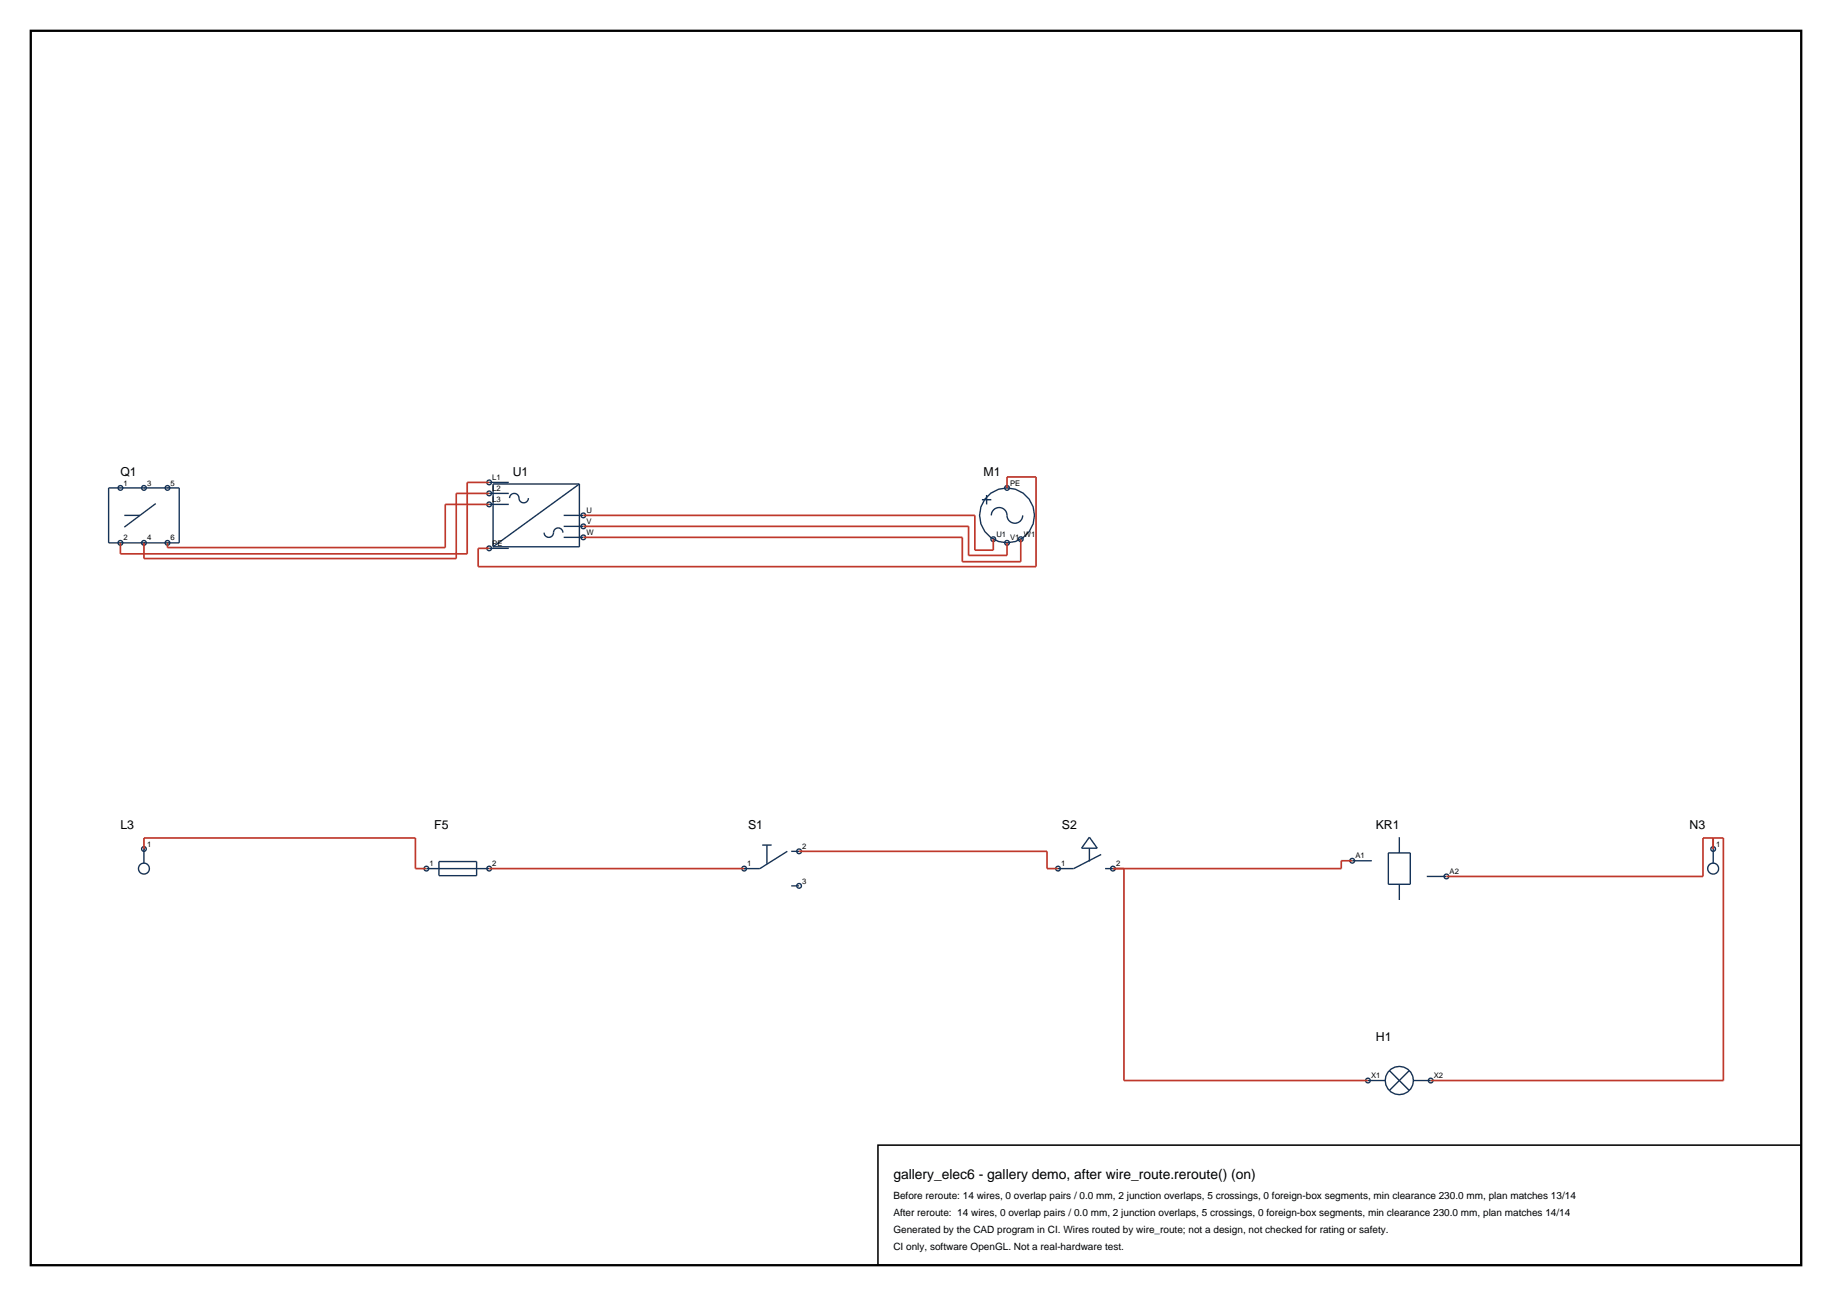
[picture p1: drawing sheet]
<svg xmlns="http://www.w3.org/2000/svg" width="420mm" height="297mm" viewBox="0 0 420 297" stroke-linecap="round" stroke-linejoin="round" font-family="sans-serif">
<path d="M7.1 7.1h405.8v282.8h-405.8z" fill="none" stroke="#000" stroke-width=".53"/>
<g fill="none" stroke="#143359" stroke-width=".32">
<path d="M24.9 111.8h16.2v12.6h-16.2zM28.5 118.1h3.6M35.7 115.4l-7.2 5.4M112.1 110.6h4.5M112.1 113.1h4.5M112.1 115.6h4.5M116.8 114.2a1.12 1.12 0 0 1 1.3-1.1 1.12 1.12 0 0 1 .9 1.4 1.08 1.08 0 0 0 1.2 .7 1.08 1.08 0 0 0 .9-1M129.2 118.1h4.5M132.8 110.9v14.4h-19.8M132.8 110.9h-19.8v14.4M132.8 110.9l-19.8 14.4M225.1 114.5h2.2"/>
<path d="M226.2 113.4v2.2M227.3 118.1a1.82 1.82 0 0 1 1.9-1.8 1.82 1.82 0 0 1 1.7 2.1 1.8 1.8 0 0 0 1.9 1.5 1.8 1.8 0 0 0 1.7-1.8M230.9 111.8h.1M112.1 125.7h4.5M124.7 122.1a1.12 1.12 0 0 0 1.3 1 1.12 1.12 0 0 0 .9-1.4 1.08 1.08 0 0 1 1.2-.7 1.08 1.08 0 0 1 1 1.1M129.2 120.6h4.5M129.2 123.1h4.5M230.9 124.4h.1M33 194.6v3.2M97.8 199.1h14.3M100.6 197.4h8.7v3.3h-8.7zM174.7 193.7h2.2"/>
<path d="M175.8 193.7v4.3M180.5 195.1l-6.3 4h-3.6M181.4 195.1h1.8M249.8 194.4v3M249.8 191.9l1.8 2.5h-3.6zM252.5 195.8l-6.3 3.3h-3.6M253.4 199.1h1.8M310 197.3h4.5M318.3 195.5h5v7.2h-5zM320.8 191.9v3.6M392.8 194.6v3.2M181.4 203h1.8"/>
<path d="M320.8 202.7v3.5M327.1 200.9h4.5M313.6 247.6h4M318.5 245.3l4.6 4.6M323.1 245.3l-4.6 4.6M324 247.6h4"/>
<circle cx="27.6" cy="111.8" r=".54"/>
<circle cx="33" cy="111.8" r=".54"/>
<circle cx="38.4" cy="111.8" r=".54"/>
<circle cx="112.1" cy="115.6" r=".54"/>
<circle cx="112.1" cy="113.1" r=".54"/>
<circle cx="112.1" cy="110.6" r=".54"/>
<circle cx="133.7" cy="118.1" r=".54"/>
<circle cx="230.9" cy="111.8" r=".54"/>
<circle cx="230.9" cy="118.1" r="6.3"/>
<circle cx="27.6" cy="124.4" r=".54"/>
<circle cx="33" cy="124.4" r=".54"/>
<circle cx="38.4" cy="124.4" r=".54"/>
<circle cx="112.1" cy="125.7" r=".54"/>
<circle cx="133.7" cy="120.6" r=".54"/>
<circle cx="133.7" cy="123.1" r=".54"/>
<circle cx="227.7" cy="123.6" r=".54"/>
<circle cx="230.9" cy="124.4" r=".54"/>
<circle cx="234" cy="123.6" r=".54"/>
<circle cx="33" cy="199.1" r="1.26"/>
<circle cx="33" cy="194.6" r=".54"/>
<circle cx="97.8" cy="199.1" r=".54"/>
<circle cx="112.1" cy="199.1" r=".54"/>
<circle cx="170.6" cy="199.1" r=".54"/>
<circle cx="183.2" cy="195.1" r=".54"/>
<circle cx="242.6" cy="199.1" r=".54"/>
<circle cx="255.1" cy="199.1" r=".54"/>
<circle cx="310" cy="197.3" r=".54"/>
<circle cx="392.8" cy="199.1" r="1.26"/>
<circle cx="392.8" cy="194.6" r=".54"/>
<circle cx="183.2" cy="203" r=".54"/>
<circle cx="331.6" cy="200.9" r=".54"/>
<circle cx="313.6" cy="247.6" r=".54"/>
<circle cx="320.8" cy="247.6" r="3.2"/>
<circle cx="328" cy="247.6" r=".54"/>
</g>
<g fill="none" stroke="#bf382b" stroke-width=".39">
<path d="M112.1 110.6h-5v16.3h-79.5v-2.5M112.1 113.1h-7.5v14.9h-71.6v-3.6M112.1 115.6h-10v9.9h-63.7v-1.1M133.7 118.1h89.8v8h4.2v-2.5M230.9 111.8v-2.5h6.6v20.6h-127.9v-4.2h2.5M133.7 120.6h88.4v6.7h8.8v-2.9M133.7 123.1h86.9v5.6h13.4v-5.1M33 194.6v-2.6h62.2v7.1h2.6M112.1 199.1h58.5M183.2 195.1h56.8v4h2.6M257.7 199.1v48.5h55.9M310 197.3h-2.5v1.8h-52.4"/>
<path d="M392.8 192v2.6M331.6 200.9h58.8v-8.9h4.7v55.6h-67.1"/>
</g>
<path d="M201.3 262.4h211.6v27.5h-211.6z" fill="none" stroke="#000" stroke-width=".35"/>
<text font-size="3.2" x="204.8" y="270.2">gallery_elec6 - gallery demo, after wire_route.reroute() (on)</text>
<g font-size="2.8">
<text x="27.6" y="109.1">Q1</text>
<text x="117.5" y="109.1">U1</text>
<text x="225.5" y="109.1">M1</text>
<text x="27.6" y="190.1">L3</text>
<text x="99.6" y="190.1">F5</text>
<text x="171.5" y="190.1">S1</text>
<text x="243.5" y="190.1">S2</text>
<text x="315.4" y="190.1">KR1</text>
<text x="387.4" y="190.1">N3</text>
<text x="315.4" y="238.6">H1</text>
</g>
<g font-size="2.3">
<text x="204.8" y="274.8">Before reroute: 14 wires, 0 overlap pairs / 0.0 mm, 2 junction overlaps, 5 crossings, 0 foreign-box segments, min clearance 230.0 mm, plan matches 13/14</text>
<text x="204.8" y="278.7">After reroute: 14 wires, 0 overlap pairs / 0.0 mm, 2 junction overlaps, 5 crossings, 0 foreign-box segments, min clearance 230.0 mm, plan matches 14/14</text>
<text x="204.8" y="282.5">Generated by the CAD program in CI. Wires routed by wire_route; not a design, not checked for rating or safety.</text>
<text x="204.8" y="286.4">CI only, software OpenGL. Not a real-hardware test.</text>
</g>
<g font-size="1.8">
<text x="28.3" y="111.3">1</text>
<text x="33.7" y="111.3">3</text>
<text x="39.1" y="111.3">5</text>
<text x="112.9" y="110">L1</text>
<text x="112.9" y="112.5">L2</text>
<text x="231.6" y="111.3">PE</text>
<text x="112.9" y="115.1">L3</text>
<text x="134.5" y="117.6">U</text>
<text x="28.3" y="123.9">2</text>
<text x="33.7" y="123.9">4</text>
<text x="39.1" y="123.9">6</text>
<text x="112.9" y="125.1">PE</text>
<text x="134.5" y="120.1">V</text>
<text x="134.5" y="122.6">W</text>
<text x="228.4" y="123">U1</text>
<text x="231.6" y="123.9">V1</text>
<text x="234.7" y="123">W1</text>
<text x="33.7" y="194">1</text>
<text x="183.9" y="194.6">2</text>
<text x="310.7" y="196.7">A1</text>
<text x="393.5" y="194">1</text>
<text x="98.5" y="198.5">1</text>
<text x="112.9" y="198.5">2</text>
<text x="171.3" y="198.5">1</text>
<text x="183.9" y="202.5">3</text>
<text x="243.3" y="198.5">1</text>
<text x="255.9" y="198.5">2</text>
<text x="332.3" y="200.3">A2</text>
<text x="314.3" y="247.1">X1</text>
<text x="328.7" y="247.1">X2</text>
</g>
</svg>
